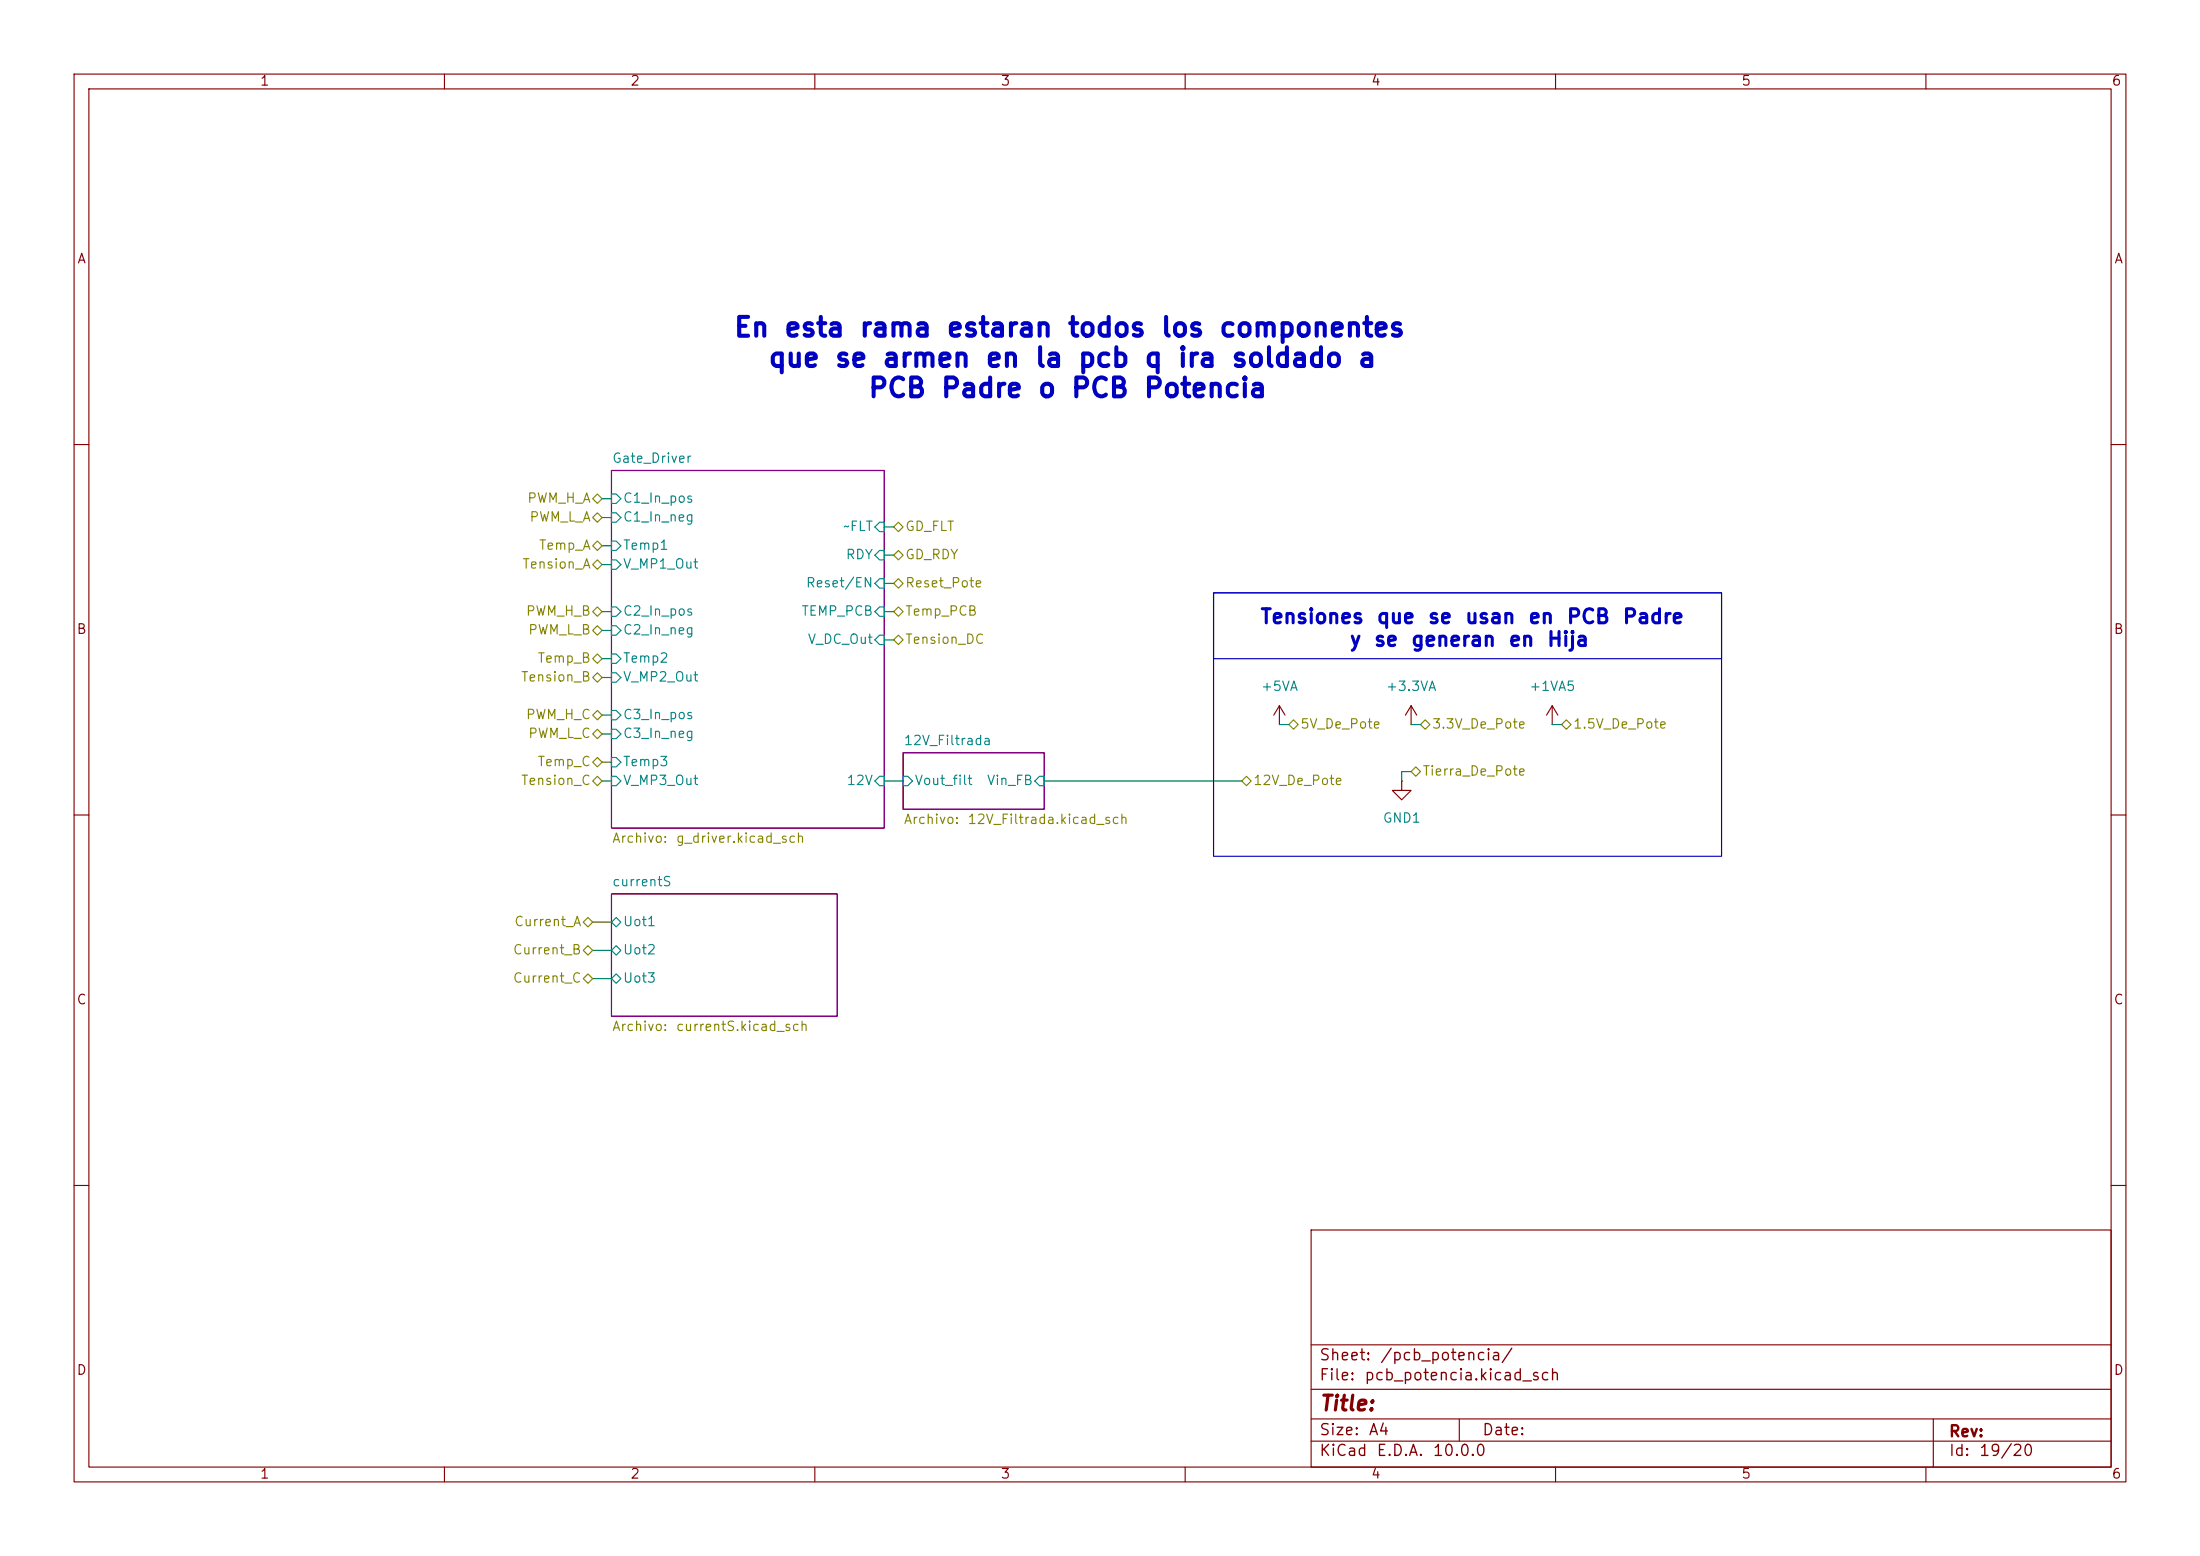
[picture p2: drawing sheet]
<svg xmlns="http://www.w3.org/2000/svg" width="297mm" height="210mm" viewBox="0 0 297 210" stroke-linecap="round" stroke-linejoin="round" font-family="sans-serif">
<g fill="none" stroke="#840000" stroke-width=".15">
<path d="M10 10h277v190h-277zM12 12h273v186h-273zM60 10v2M110 10v2M160 10v2M210 10v2M260 10v2M10 60h2M285 60h2M172.7 97.8h.1M172.7 95.3l-.7 1.2M172.7 95.3l.8 1.2"/>
<path d="M172.7 95.3v2.5M190.5 97.8h.1M190.5 95.3l-.8 1.2M190.5 95.3l.8 1.2M190.5 95.3v2.5M209.5 97.8h.1M209.5 95.3l.8 1.2M209.5 95.3l-.7 1.2M209.5 95.3v2.5M10 110h2M189.2 105.4v1.3h1.3l-1.3 1.3-1.2-1.3h1.2M189.2 105.4h.1"/>
<path d="M285 110h2M10 160h2M177 166h108v32h-108zM285 160h2M60 198v2M110 198v2M160 198v2M177 194.5h108M177 191.5h108M177 187.5h108M177 181.5h108M197 191.5v3"/>
<path d="M210 198v2M260 198v2M261 191.5v6.5"/>
</g>
<path d="M82.5 63.5h36.9v48.3h-36.9zM121.9 101.6h19.1v7.6h-19.1zM82.5 120.7h30.5v16.5h-30.5z" fill="none" stroke="#840084" stroke-width=".15"/>
<g fill="none" stroke="#008484" stroke-width=".15">
<path d="M82.5 69.2h.7l.6 .7-.6 .6h-.7zM82.5 73h.7l.6 .7-.6 .6h-.7zM82.5 66.7h.7l.6 .6-.6 .6h-.7zM82.5 75.6h.7l.6 .6-.6 .6h-.7zM118.1 71.1l.6-.6h.7v1.3h-.7zM118.7 74.3h.7v1.3h-.7l-.6-.7zM118.7 78.1h.7v1.3h-.7l-.6-.7zM82.5 81.9h.7l.6 .7-.6 .6h-.7zM82.5 84.5h.7l.6 .6-.6 .6h-.7zM82.5 98.4h.7l.6 .7-.6 .6h-.7zM82.5 95.9h.7l.6 .6-.6 .7h-.7zM82.5 88.3h.7l.6 .6-.6 .6h-.7z"/>
<path d="M82.5 90.8h.7l.6 .6-.6 .7h-.7zM118.1 82.6l.6-.7h.7v1.3h-.7zM118.7 85.7h.7v1.3h-.7l-.6-.6zM82.5 102.2h.7l.6 .7-.6 .6h-.7zM82.5 104.8h.7l.6 .6-.6 .6h-.7zM118.1 105.4l.6-.6h.7v1.2h-.7zM121.9 104.8h.7l.6 .6-.6 .6h-.7zM140.3 104.8h.7v1.2h-.7l-.6-.6zM82.5 124.5l.7-.7 .6 .7-.6 .6zM82.5 128.3l.7-.7 .6 .7-.6 .6zM82.5 132.1l.7-.7 .6 .7-.6 .6z"/>
</g>
<g fill="none" stroke="#848400" stroke-width=".15">
<path d="M80 69.9l.6-.7 .7 .7-.7 .6zM80 73.7l.6-.7 .7 .7-.7 .6zM80 67.3l.6-.6 .7 .6-.7 .6zM80 76.2l.6-.6 .7 .6-.7 .6zM120.6 78.7l.7-.6 .6 .6-.6 .7zM120.6 71.1l.7-.6 .6 .6-.6 .7zM121.3 74.3l.6 .6-.6 .7-.7-.7zM80 82.6l.6-.7 .7 .7-.7 .6zM80 85.1l.6-.6 .7 .6-.7 .6zM80 88.9l.6-.6 .7 .6-.7 .6zM80 96.5l.6-.6 .7 .6-.7 .7zM80 91.4l.6-.6 .7 .6-.7 .7z"/>
<path d="M80 99.1l.6-.7 .7 .7-.7 .6zM120.6 86.4l.7-.7 .6 .7-.6 .6zM120.6 82.6l.7-.7 .6 .7-.6 .6zM174 97.8l.6-.6 .7 .6-.7 .6zM192.4 97.2l.6 .6-.6 .6-.6-.6zM210.8 97.8l.7-.6 .6 .6-.6 .6zM80 102.9l.6-.7 .7 .7-.7 .6zM80 105.4l.6-.6 .7 .6-.7 .6zM167.6 105.4l.7-.6 .6 .6-.6 .6zM190.5 104.1l.6-.6 .7 .6-.7 .7zM78.7 128.3l.7-.7 .6 .7-.6 .6zM78.7 124.5l.7-.7 .6 .7-.6 .6z"/>
<path d="M79.4 131.4l.6 .7-.6 .6-.7-.6z"/>
</g>
<g fill="none" stroke="#008400" stroke-width=".15">
<path d="M81.3 67.3h1.2M81.3 69.9h1.2M81.3 73.7h1.2M81.3 76.2h1.2M119.4 74.9h1.2M119.4 78.7h1.2M119.4 71.1h1.2M81.3 82.6h1.2M81.3 85.1h1.2M81.3 91.4h1.2M81.3 88.9h1.2M81.3 96.5h1.2"/>
<path d="M81.3 99.1h1.2M119.4 82.6h1.2M119.4 86.4h1.2M172.7 97.8h1.3M190.5 97.8h1.3M209.5 97.8h1.3M81.3 102.9h1.2M81.3 105.4h1.2M119.4 105.4h2.5M141 105.4h26.6M190.5 104.1h-1.3v1.3M80 128.3h2.5"/>
<path d="M80 132.1h2.5M80 124.5h2.5"/>
</g>
<path d="M163.8 80h68.6v8.9h-68.6zM163.8 80h68.6v35.6h-68.6z" fill="none" stroke="#0000c2" stroke-width=".15"/>
<g font-size="2.5" fill="#0000c2">
<text x="98.9" y="46.1">En</text>
<text x="105.7" y="46.1">esta</text>
<text x="115.9" y="46.1">rama</text>
<text x="127.6" y="46.1">estaran</text>
<text x="144" y="46.1">todos</text>
<text x="156.6" y="46.1">los</text>
<text x="164.4" y="46.1">componentes</text>
<text x="103.6" y="50.2">que</text>
<text x="112.6" y="50.2">se</text>
<text x="119" y="50.2">armen</text>
<text x="132.9" y="50.2">en</text>
<text x="139.6" y="50.2">la</text>
<text x="145.4" y="50.2">pcb</text>
<text x="154.3" y="50.2">q</text>
<text x="158.8" y="50.2">ira</text>
<text x="166.1" y="50.2">soldado</text>
<text x="183.2" y="50.2">a</text>
<text x="117.1" y="54.3">PCB</text>
<text x="126.9" y="54.3">Padre</text>
<text x="140" y="54.3">o</text>
<text x="144.4" y="54.3">PCB</text>
<text x="154.3" y="54.3">Potencia</text>
</g>
<text font-size="2" fill="#840000" x="178" y="190.9">Title:</text>
<g font-size="1.9" fill="#0000c2">
<text x="170" y="84.6">Tensiones</text>
<text x="182.1" y="87.7">y</text>
<text x="185.4" y="87.7">se</text>
<text x="185.7" y="84.6">que</text>
<text x="190.4" y="87.7">generan</text>
<text x="192.6" y="84.6">se</text>
<text x="197.7" y="84.6">usan</text>
<text x="203.6" y="87.7">en</text>
<text x="206.2" y="84.6">en</text>
<text x="208.7" y="87.7">Hija</text>
<text x="211.4" y="84.6">PCB</text>
<text x="218.9" y="84.6">Padre</text>
</g>
<g font-size="1.5" fill="#840000">
<text x="178" y="184">Sheet:</text>
<text x="186.2" y="184">/pcb_potencia/</text>
<text x="178" y="186.7">File:</text>
<text x="184.1" y="186.7">pcb_potencia.kicad_sch</text>
<text x="178" y="196.9">KiCad</text>
<text x="178" y="194.1">Size:</text>
<text x="184.7" y="194.1">A4</text>
<text x="185.7" y="196.9">E.D.A.</text>
<text x="193.3" y="196.9">10.0.0</text>
<text x="200" y="194.1">Date:</text>
<text x="263" y="194.3">Rev:</text>
<text x="263" y="196.9">Id:</text>
<text x="267.1" y="196.9">19/20</text>
</g>
<g font-size="1.3" fill="#840000">
<text x="35" y="11.9">1</text>
<text x="85" y="11.9">2</text>
<text x="135" y="11.9">3</text>
<text x="185" y="11.9">4</text>
<text x="235" y="11.9">5</text>
<text x="285" y="11.9">6</text>
<text x="10.3" y="35.9">A</text>
<text x="285.3" y="35.9">A</text>
<text x="10.3" y="85.9">B</text>
<text x="285.3" y="85.9">B</text>
<text x="10.3" y="135.9">C</text>
<text x="285.3" y="135.9">C</text>
<text x="10.3" y="185.9">D</text>
<text x="285.3" y="185.9">D</text>
<text x="35" y="199.9">1</text>
<text x="85" y="199.9">2</text>
<text x="135" y="199.9">3</text>
<text x="185" y="199.9">4</text>
<text x="235" y="199.9">5</text>
<text x="285" y="199.9">6</text>
</g>
<g font-size="1.3" fill="#008484">
<text x="82.5" y="62.8">Gate_Driver</text>
<text x="84" y="70.7">C1_In_neg</text>
<text x="84" y="68.2">C1_In_pos</text>
<text x="113.7" y="72">~FLT</text>
<text x="84" y="74.5">Temp1</text>
<text x="84" y="77.1">V_MP1_Out</text>
<text x="114.1" y="75.8">RDY</text>
<text x="84" y="83.4">C2_In_pos</text>
<text x="108.1" y="83.4">TEMP_PCB</text>
<text x="108.7" y="79.6">Reset/EN</text>
<text x="84" y="86">C2_In_neg</text>
<text x="84" y="89.8">Temp2</text>
<text x="108.9" y="87.2">V_DC_Out</text>
<text x="84" y="92.3">V_MP2_Out</text>
<text x="170.1" y="93.6">+5VA</text>
<text x="187" y="93.6">+3.3VA</text>
<text x="206.4" y="93.6">+1VA5</text>
<text x="84" y="99.9">C3_In_neg</text>
<text x="84" y="97.4">C3_In_pos</text>
<text x="121.9" y="100.9">12V_Filtrada</text>
<text x="84" y="103.7">Temp3</text>
<text x="84" y="106.3">V_MP3_Out</text>
<text x="114.2" y="106.3">12V</text>
<text x="123.4" y="106.3">Vout_filt</text>
<text x="133.1" y="106.3">Vin_FB</text>
<text x="186.6" y="111.4">GND1</text>
<text x="82.5" y="119.9">currentS</text>
<text x="84" y="125.3">Uot1</text>
<text x="84" y="129.1">Uot2</text>
<text x="84" y="132.9">Uot3</text>
</g>
<g font-size="1.3" fill="#848400">
<text x="71.1" y="68.2">PWM_H_A</text>
<text x="71.4" y="70.7">PWM_L_A</text>
<text x="122.1" y="72">GD_FLT</text>
<text x="70.4" y="77.1">Tension_A</text>
<text x="72.7" y="74.5">Temp_A</text>
<text x="122.1" y="75.8">GD_RDY</text>
<text x="70.9" y="83.4">PWM_H_B</text>
<text x="122.1" y="79.6">Reset_Pote</text>
<text x="122.1" y="83.4">Temp_PCB</text>
<text x="71.2" y="86">PWM_L_B</text>
<text x="72.5" y="89.8">Temp_B</text>
<text x="122.1" y="87.2">Tension_DC</text>
<text x="70.2" y="92.3">Tension_B</text>
<text x="70.9" y="97.4">PWM_H_C</text>
<text x="71.2" y="99.9">PWM_L_C</text>
<text x="175.5" y="98.7">5V_De_Pote</text>
<text x="193.2" y="98.7">3.3V_De_Pote</text>
<text x="212.3" y="98.7">1.5V_De_Pote</text>
<text x="70.2" y="106.3">Tension_C</text>
<text x="72.5" y="103.7">Temp_C</text>
<text x="169.1" y="106.3">12V_De_Pote</text>
<text x="192" y="105">Tierra_De_Pote</text>
<text x="121.9" y="111.5">Archivo:</text>
<text x="130.5" y="111.5">12V_Filtrada.kicad_sch</text>
<text x="82.5" y="114.1">Archivo:</text>
<text x="91.2" y="114.1">g_driver.kicad_sch</text>
<text x="69.3" y="125.3">Current_A</text>
<text x="69.2" y="129.1">Current_B</text>
<text x="69.2" y="132.9">Current_C</text>
<text x="82.5" y="139.5">Archivo:</text>
<text x="91.2" y="139.5">currentS.kicad_sch</text>
</g>
</svg>
